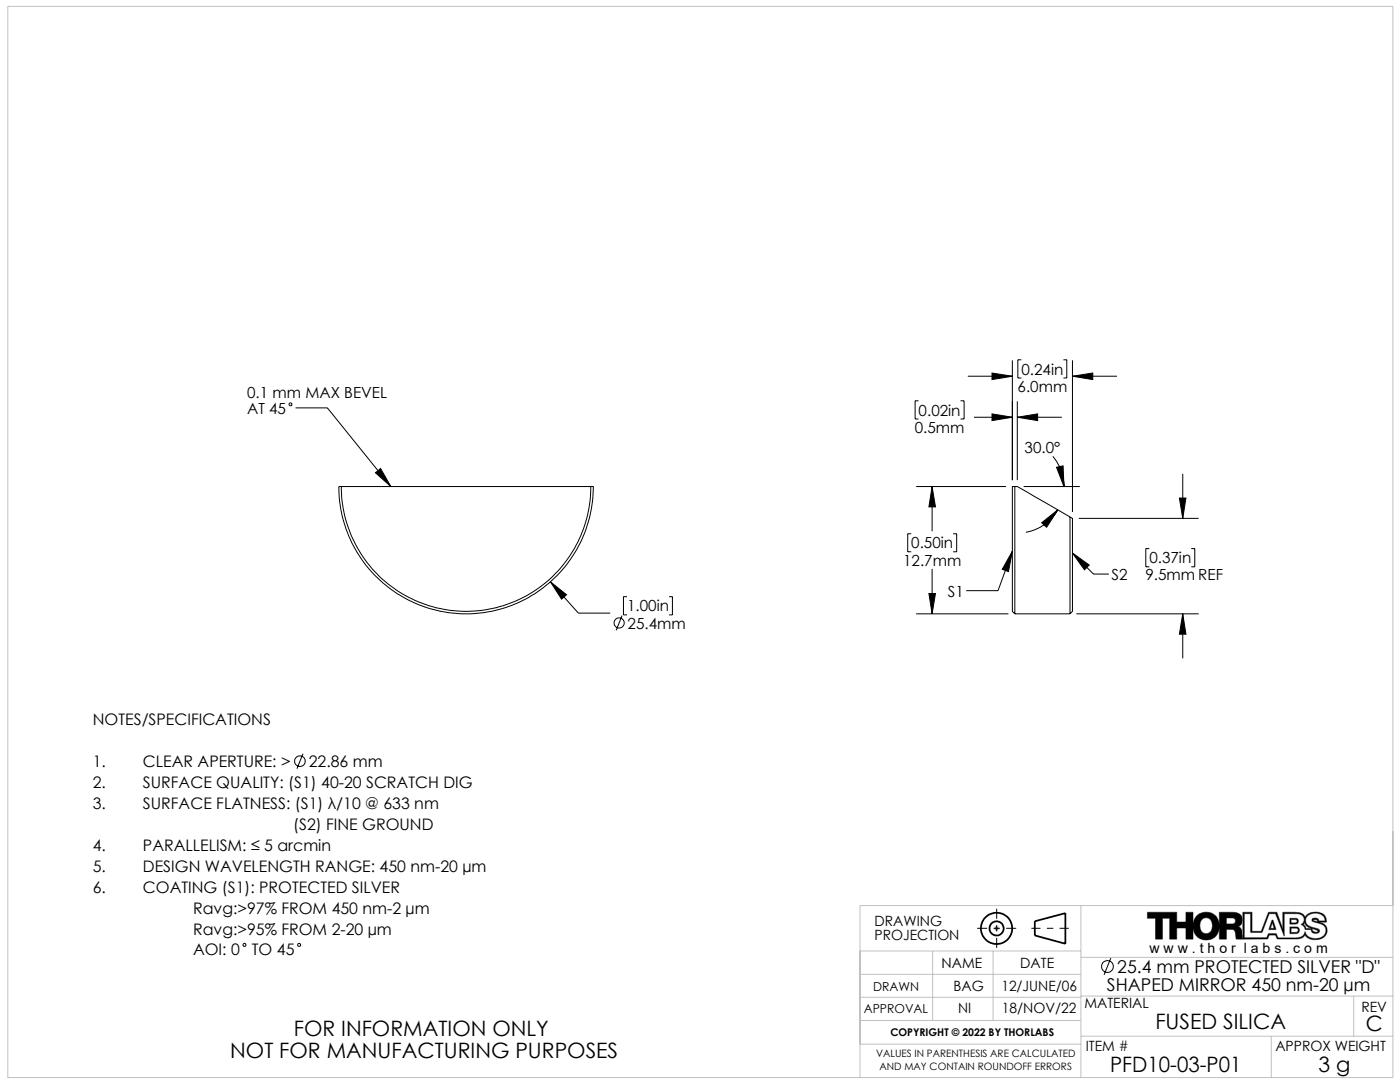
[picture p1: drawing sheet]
<svg xmlns="http://www.w3.org/2000/svg" width="279mm" height="216mm" viewBox="0 0 279 216" stroke-linecap="round" stroke-linejoin="round" font-family="sans-serif">
<g fill="none" stroke="#000" stroke-width=".2">
<path d="M183.3 80h-.7v3.6h.7M191.7 80h.7v3.6h-.7M193.1 75.1h8.9M198 74.4l4 .7-4 .6zM202 71.9v23.9M203.8 71.8h-.7v3.6h.7M212.2 71.8h.7v3.6h-.7M214 75.1l4.1-.7v1.3zM214 71.9v30.3M214 75.1h8.9M59 81.4h6.3l12.7 15.7M67.6 97.1h50.8a25.4 25.4 0 0 1-25.4 25.4 25.4 25.4 0 0 1-25.4-25.4z"/>
<path d="M68.1 97.1a24.9 24.9 0 0 0 24.9 24.9 24.9 24.9 0 0 0 24.9-24.9M74.9 94.3l1.1-.8 2 3.6zM182.8 97.1h18M186 97.1l.7 4h-1.3zM186 97.1v8.9M194.4 83.3h7.6M198 82.6l4 .7-4 .6zM202.5 97.1v25.4M203 83.3l4.1-.7v1.3zM203 80.1v15.7M203 83.3h8.9M204.3 97.1h11.2"/>
<path d="M210.1 91.1l.3 .3a9.2 9.2 0 0 1 1.9 5.7M210.9 93.2l1.3-.2 .1 4.1zM235.4 99.4h1.3l-.7 4zM236 94.5v8.9M109.9 116.1l3.2 2.6-1 .9zM109.9 116.1l5.5 6.2h6.4M125.1 119.1h-.7v3.6h.7M133.5 119.1h.7v3.6h-.7M181.9 106.5h-.7v3.6h.7M185.4 118.4h1.3l-.7 4.1zM186 113.5v9M190.2 106.5h.7v3.6h-.7"/>
<path d="M202 110l-2.8 7.9h-6.4M202 110l-.7 4.1-1.3-.5zM207.9 104.3l3.2-2.6-2.2 3.5zM211.1 101.7a9.3 9.3 0 0 1-6.3 4.5M213.5 103.2v19.3M213.5 103.2l-10.5-6.1h-1v24.9l.5 .5M213.5 103.2l.5 .2v18.6l-.5 .5M214 110.3l4.2 4.2h3.1M214 110.3l3.4 2.4-1 1zM215.3 103.4h23.9M229.4 109.5h-.7v3.6h.7M237.7 109.5h.7v3.6h-.7"/>
<path d="M124.1 122.8l-1.1 3M182.8 122.5h18.5M202.5 122.5h11M214.8 122.5h24.4M236 122.5l.7 4h-1.3zM236 122.5v8.9M60.5 150.4l-1.2 3M221.7 191.2l-1.4 3.3"/>
<circle cx="58" cy="80.7" r=".3"/>
<circle cx="123.5" cy="124.3" r="1.02"/>
<circle cx="59.9" cy="151.9" r="1.06"/>
<circle cx="48.8" cy="188.5" r=".31"/>
<circle cx="59.7" cy="188.5" r=".31"/>
<circle cx="221" cy="192.9" r="1.18"/>
</g>
<g fill="none" stroke="#000" stroke-width=".35">
<path d="M206.5 183.8l6.1-1.6v6.1l-6.1-1.6z"/>
<circle cx="198.9" cy="185.2" r="3.1"/>
<circle cx="198.9" cy="185.2" r="1.4"/>
</g>
<g fill="none" stroke="#808080" stroke-width=".2">
<path d="M198.4 185.2h1M198.5 184.9l.7 .7M198.9 184.7v1M199.2 184.9l-.7 .7M229 182h5.8v2h1.9v-2h1.4v5.4h-1.4v-2.2h-1.9v2.2h-1.4v-4.2h-1.4v4.2h-1.4v-4.2h-1.6zM239.9 183.5a1.27 1.27 0 0 1 1.5-.2 1.27 1.27 0 0 1 .6 1.4 1.28 1.28 0 0 1-.7 1.4 1.28 1.28 0 0 1-1.5-.2 2.19 2.19 0 0 1 .1-2.4zM240.7 187.6a2.8 2.8 0 0 1-2.6-2.5 2.8 2.8 0 0 1 1.9-3 2.67 2.67 0 0 1 3.3 3.4 2.45 2.45 0 0 1-2.6 2.1M244.8 183.2h1.1a.6 .6 0 0 1 .7 .5 .6 .6 0 0 1-.7 .7h-1.1zM247.1 184.9a1.53 1.53 0 0 0 .8-1.9 1.53 1.53 0 0 0-1.8-1h-2.8v5.4h1.5v-1.9h1.2l.3 .1 .3 .5 .1 1.3h1.3M247.1 184.9a2.41 2.41 0 0 1 .9 2.2M247.1 184.9h.1M248 182h1.9v3.8h1.8l1.5-3.8h1.6l1.2 3.4v-3.4l3.3 .1 .8 .4 .4 .5a2.61 2.61 0 0 1 4-.1l.2 1.1h-1.5a1.71 1.71 0 0 1 1.7 1.7 1.71 1.71 0 0 1-1.6 1.7 2.53 2.53 0 0 1-2.8-.9 1.59 1.59 0 0 1-1.6 .9h-4l-.3-.8h-1.3l-.3 .8h-5z"/>
<path d="M248.3 182.3h1.3v3.8h2.3l1.4-3.8h1.3l1.7 4.5v-4.5h2.2a1.29 1.29 0 0 1 1.4 .4 1.29 1.29 0 0 1 .2 1.4l-.5 .4a1.09 1.09 0 0 1 .9 1h1.2a.89 .89 0 0 0 .7 .8 .89 .89 0 0 0 .9-.5l-.2-.4-1.5-.5a1.36 1.36 0 0 1-1-1.5 1.36 1.36 0 0 1 1.4-1.2 1.85 1.85 0 0 1 2.4 1.6h-1.2a.7 .7 0 0 0-.7-.6 .7 .7 0 0 0-.7 .5l.1 .1a5.7 5.7 0 0 1 2.5 1.2 1.7 1.7 0 0 1-1.9 2.3 1.84 1.84 0 0 1-2-1.4 1.54 1.54 0 0 1-1.9 1.2h-3.5l-.4-.8h-1.5l-.4 .8h-4.5zM253.9 183.6h.1l.7 1.9h-1.5zM253.9 184.1l.4 1.1h-.8zM257.4 183.2h1.2a.58 .58 0 0 1 .5 .6 .58 .58 0 0 1-.5 .6h-1.2zM257.4 185h1.3a.67 .67 0 0 1 .6 .6 .67 .67 0 0 1-.6 .7h-1.3zM257.7 183.5h1l.1 .5-.4 .1-.7 .1zM257.7 185.2h.9a.43 .43 0 0 1 .5 .4 .43 .43 0 0 1-.5 .5h-.9zM260.4 184a1.58 1.58 0 0 0 1.4 1.3h-1.2l-.2-.6-.3-.2zM261.9 185.3l1.1 .4a.63 .63 0 0 1-.7 .3 .63 .63 0 0 1-.4-.5zM262.1 183.6l.6-.1 .2 .4-.6-.1z"/>
</g>
<path d="M205.8 185.2h7.5" fill="none" stroke="#000" stroke-width=".2" stroke-dasharray="15.2 1.3 1.3 1.3" stroke-dashoffset="13.4" stroke-linecap="butt"/>
<path d="M195 185.2h7.8M198.9 181.3v7.8" fill="none" stroke="#000" stroke-width=".2" stroke-dasharray="15.2 1.3 1.3 1.3" stroke-dashoffset="13.2" stroke-linecap="butt"/>
<g fill="none" stroke="#c0c0c0" stroke-width=".2">
<path d="M1.6 1.3h276.4v213.7h-276.4zM171.6 189.8h44.1M171.6 199h44.1M171.6 194.4h44.1M186.1 189.8v13.8M198.2 189.8v13.8M215.7 198.8h62.3M215.7 180.7v34.3M215.7 191h62.3M270.2 198.8v8M278 180.7h-106.4v34.3M171.6 203.6h44.1"/>
<path d="M171.6 208.4h44.1M215.7 206.8h62.3M253.7 206.8v8.2"/>
</g>
<path d="M229 182h5.8v2h1.9v-2h1.4v5.4h-1.4v-2.2h-1.9v2.2h-1.4v-4.2h-1.4v4.2h-1.4v-4.2h-1.6zM238.9 182.6a2.76 2.76 0 0 1 4.4 1.4 2.76 2.76 0 0 1-3 3.5 2.86 2.86 0 0 1-2.2-2 2.86 2.86 0 0 1 .8-2.9zM240 183.4a1.76 1.76 0 0 0 .6 2.9 1.49 1.49 0 0 0 1.3-2.2 1.2 1.2 0 0 0-1.9-.7zM243.3 182h2.8a1.53 1.53 0 0 1 1.8 1 1.53 1.53 0 0 1-.8 1.9l.4 .2 .3 .5 .2 1.8h-1.3l-.2-1.5-.5-.4h-1.2v1.9h-1.5zM244.8 183.2v1.2h1.3l.4-.3 .1-.5-.3-.3zM248 182v5.4h5l.3-.8h1.3l.3 .8h4.1a1.74 1.74 0 0 0 1.5-.9 2.66 2.66 0 0 0 3.8 .4 1.64 1.64 0 0 0 .5-1.8 1.64 1.64 0 0 0-1.6-1.1h1.5a1.88 1.88 0 0 0-2.3-2 2.15 2.15 0 0 0-1.9 1 1.74 1.74 0 0 0-2-1h-2.5v3.4l-1.2-3.4h-1.6l-1.5 3.8h-1.8v-3.8zM260.4 184a1.58 1.58 0 0 0 1.4 1.3h-1.2l-.2-.6a.23 .23 0 0 1-.3-.3 .23 .23 0 0 1 .3-.2zM248.3 182.3h1.3v3.8h2.3l1.4-3.8h1.3l1.7 4.5v-4.5h2.2a1.37 1.37 0 0 1 1.8 1.2l-.2 .6-.5 .4 .7 .4 .2 .6h1.2l.1 .5 .4 .2h.8l.3-.3a.62 .62 0 0 0-.7-.7h-.1a2.13 2.13 0 0 1-1.9-1.3 1.61 1.61 0 0 1 1.9-1.7 1.67 1.67 0 0 1 1.9 1.6h-1.2l-.1-.4-.4-.2-.7 .1a.42 .42 0 0 0-.1 .5 .42 .42 0 0 0 .5 .2l.3 .1a1.83 1.83 0 0 1 1.9 1.4 1.83 1.83 0 0 1-2.2 1.8 1.82 1.82 0 0 1-1.9-1.4 1.54 1.54 0 0 1-1.9 1.2h-3.5l-.4-.8h-1.5l-.4 .8h-4.5zM261.9 185.3l.7 .2a.34 .34 0 0 1 .4 .4l-.5 .1-.5-.2zM262.1 183.6h.8a.2 .2 0 0 1 0 .3 .2 .2 0 0 1-.3-.1zM253.9 184.1l-.4 1.1h.8zM253.9 183.6h.1l.7 1.9h-1.5zM257.4 183.2l1.5 .1 .2 .3-.1 .5-.4 .3h-1.2zM257.7 183.5v.6h.9l.2-.1 .1-.3-.3-.2zM257.4 185l1.7 .1 .2 .4v.4l-.6 .4h-1.3zM257.7 185.2v.9h1l.4-.3-.1-.5-.2-.1z" fill-rule="evenodd" fill="#000"/>
<g fill="#000">
<path d="M74.9 94.3l1.1-.8 2 3.6zM202 110l-.7 4.1-1.3-.5zM214 110.3l3.4 2.4-1 1z"/>
<path d="M109.9 116.1l2.2 3.5 1-.9zM198 74.4l4 .7-4 .6zM214 75.1l4.1-.7v1.3zM186 97.1l.7 4h-1.3zM185.4 118.4h1.3l-.7 4.1zM198 82.6l4 .7-4 .6zM203 83.3l4.1-.7v1.3zM207.9 104.3l3.2-2.6-2.2 3.5zM210.9 93.2l1.3-.2 .1 4.1zM235.4 99.4h1.3l-.7 4zM236 122.5l.7 4h-1.3z"/>
</g>
<g font-size="4.2">
<text x="58.6" y="206.8">FOR INFORMATION ONLY</text>
<text x="230.6" y="205.2">FUSED SILICA</text>
<text x="272.6" y="205.8">C</text>
<text x="45.9" y="211">NOT FOR MANUFACTURING PURPOSES</text>
<text x="221.5" y="213.9">PFD10-03-P01</text>
<text x="263.2" y="213.9">3 g</text>
</g>
<g font-size="3.5">
<text x="220.9" y="197.7">SHAPED MIRROR 450 nm-20 µm</text>
<text x="223" y="194.2">25.4 mm PROTECTED SILVER &quot;D&quot;</text>
</g>
<g font-size="3.2">
<text x="18.5" y="144.7">NOTES/SPECIFICATIONS</text>
<text x="18.5" y="153.1">1.</text>
<text x="28.5" y="153.1">CLEAR APERTURE: &gt;</text>
<text x="61.6" y="153.1">22.86 mm</text>
<text x="18.5" y="157.2">2.</text>
<text x="18.5" y="161.4">3.</text>
<text x="28.5" y="157.2">SURFACE QUALITY: (S1) 40-20 SCRATCH DIG</text>
<text x="28.5" y="161.4">SURFACE FLATNESS: (S1) λ/10 @ 633 nm</text>
<text x="58.5" y="165.6">(S2) FINE GROUND</text>
<text x="18.5" y="169.8">4.</text>
<text x="18.5" y="173.9">5.</text>
<text x="28.5" y="173.9">DESIGN WAVELENGTH RANGE: 450 nm-20 µm</text>
<text x="28.5" y="169.8">PARALLELISM: ≤ 5 arcmin</text>
<text x="18.5" y="178.1">6.</text>
<text x="28.5" y="178.1">COATING (S1): PROTECTED SILVER</text>
<text x="38.5" y="182.3">Ravg:&gt;97% FROM 450 nm-2 µm</text>
<text x="38.5" y="186.5">Ravg:&gt;95% FROM 2-20 µm</text>
<text x="38.5" y="190.6">AOI: 0</text>
<text x="50.3" y="190.6">TO 45</text>
</g>
<g font-size="3">
<text x="203.9" y="74.7">0.24in</text>
<text x="49.3" y="79.4">0.1 mm MAX BEVEL</text>
<text x="49.3" y="82.7">AT 45</text>
<text x="183.3" y="82.9">0.02in</text>
<text x="203.1" y="78.2">6.0mm</text>
<text x="182.6" y="86.3">0.5mm</text>
<text x="204.5" y="90.4">30.0°</text>
<text x="180.2" y="112.9">12.7mm</text>
<text x="181.9" y="109.4">0.50in</text>
<text x="229.4" y="112.4">0.37in</text>
<text x="189.1" y="119.1">S1</text>
<text x="221.8" y="115.8">S2</text>
<text x="228.6" y="115.8">9.5mm REF</text>
<text x="125.2" y="122">1.00in</text>
<text x="125.3" y="125.4">25.4mm</text>
</g>
<g font-size="2.8">
<text x="174.5" y="184.8">DRAWING</text>
<text x="174.5" y="187.6">PROJECTION</text>
<text x="229.4" y="190.2">w w w . t h o r l a b s . c o m</text>
<text x="187.9" y="193.2">NAME</text>
<text x="190.3" y="197.7">BAG</text>
<text x="199.9" y="197.7">12/JUNE/06</text>
<text x="203.6" y="193.2">DATE</text>
<text x="191.2" y="202.2">NI</text>
<text x="200" y="202.2">18/NOV/22</text>
<text x="216.4" y="201.2">MATERIAL</text>
<text x="271.7" y="201.8">REV</text>
<text x="216.7" y="209.7">ITEM #</text>
<text x="254.5" y="209.7">APPROX WEIGHT</text>
</g>
<g font-size="2.5">
<text x="174.2" y="197.7">DRAWN</text>
<text x="172.4" y="202.2">APPROVAL</text>
</g>
<text font-size="2.1" x="177.7" y="206.8">COPYRIGHT © 2022 BY THORLABS</text>
<g font-size="2">
<text x="174.8" y="211">VALUES IN PARENTHESIS ARE CALCULATED</text>
<text x="175.5" y="213.5">AND MAY CONTAIN ROUNDOFF ERRORS</text>
</g>
</svg>
